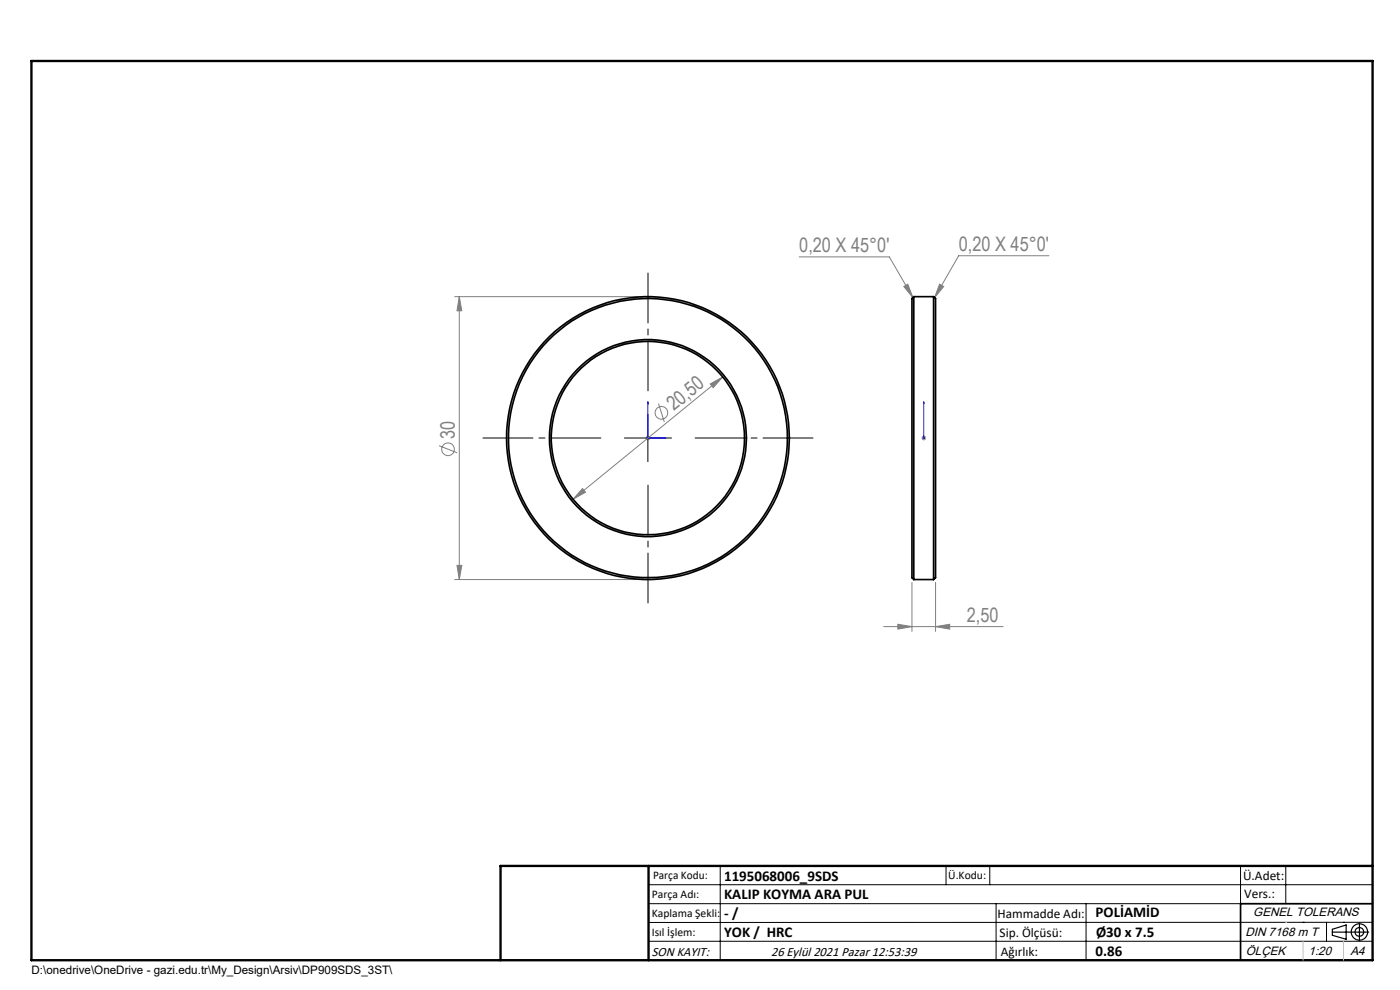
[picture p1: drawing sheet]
<svg xmlns="http://www.w3.org/2000/svg" width="297mm" height="210mm" viewBox="0 0 297 210" stroke-linecap="round" stroke-linejoin="round" font-family="sans-serif">
<g fill="none" stroke="#808080" stroke-width=".21">
<path d="M169.5 54.5h19.2l5 8.6M222.5 54.2h-19.1l-5.1 8.9M96.4 62.9h40.1M97.4 62.9v60M97.4 62.9l.6 3h-1.1zM153.3 80l-31.7 25.9M191.7 60.8l.9-.5 1.1 2.8zM199.3 60.3l.9 .5-1.9 2.3zM93.1 94.5l3.9 1.6M136.9 92.9h1M137.1 92.6l.7 .7M137.4 92.4v1"/>
<path d="M137.8 92.6l-.7 .7M139.7 85.6l1.2 3.9M150.7 81.4l2.6-1.4-2 2.2zM195.5 92.9h1M195.6 92.6l.7 .7M196 92.4v1M196.3 92.6l-.7 .7M96.9 119.9h1.1l-.6 3zM123.6 103.6l.6 .8-2.6 1.5zM96.4 122.9h40.1M187.5 132.9h25.3M190.5 132.4l3 .5-3 .5z"/>
<path d="M193.5 123.5v10.4M198.5 132.9l3-.5v1zM198.5 123.5v10.4"/>
<circle cx="95" cy="95.3" r="1.35"/>
<circle cx="140.3" cy="87.6" r="1.35"/>
</g>
<g fill="none" stroke="#000" stroke-width=".25">
<path d="M282.6 197.7h7.8M282.6 197.1l3-.9v3l-3-.8zM288.4 195.8v3.8M106.2 203.7h185"/>
<circle cx="288.4" cy="197.7" r="1.74"/>
<circle cx="288.4" cy="197.7" r=".93"/>
</g>
<path d="M137.4 85.2l.1 .4h-.1zM137.4 85.2v7.7h3.9M140.9 92.8l.4 .1-.4 .1zM196 92.8v.2zM196 85.2v.4v-.4M196 92.9h.1M196 85.2v7.7" fill="none" stroke="#00f" stroke-width=".21"/>
<path d="M127.5 92.9h-25M137.5 82.9v-25M147.5 92.9h25M137.5 102.9v25" fill="none" stroke="#000" stroke-width=".21" stroke-dasharray="15.2 1.3 1.3 1.3" stroke-dashoffset="4.6"/>
<g fill="none" stroke="#000" stroke-width=".21">
<path d="M132.5 92.9h10M137.4 87.9v10M137.6 187.7h153.6M137.6 191.7h153.6M137.6 199.7h153.6M152.8 183.7v20M200.7 183.7v4M210 183.7v4M211.3 191.7v12M230.4 191.7v12M263.2 183.7v20M272.8 183.7v8"/>
<path d="M276.4 195.6h.1M281.4 195.6v4.1M285 195.6h.1M291.2 195.6l-153.6 .1"/>
</g>
<path d="M291.2 191.7h-28v12" fill="none" stroke="#000" stroke-width=".35"/>
<path d="M6.7 12.9h284.5v190.8h-284.5zM137.6 183.7v20M291.2 183.7h-185v20" fill="none" stroke="#000" stroke-width=".5"/>
<path d="M276.4 199.7v4M285 199.7v4" fill="none" stroke="#c0c0c0" stroke-width=".21"/>
<path d="M272.8 195.6h.1" fill="none" stroke="#c0c0c0" stroke-width=".25"/>
<g fill="#00f">
<path d="M140.9 92.8l.4 .1-.4 .1zM137.4 85.2l.1 .4h-.1z"/>
<path d="M196 92.8v.2zM196 85.2v.4z"/>
</g>
<g fill="#808080">
<path d="M190.5 132.4l3 .5-3 .5zM198.5 132.9l3-.5v1zM191.7 60.8l.9-.5 1.1 2.8zM199.3 60.3l.9 .5-1.9 2.3z"/>
<path d="M123.6 103.6l-2 2.3 2.6-1.5zM150.7 81.4l.6 .8 2-2.2z"/>
<path d="M97.4 62.9l.6 3h-1.1zM96.9 119.9h1.1l-.6 3z"/>
</g>
<g fill="none" stroke="#000" stroke-width=".35">
<path d="M193.9 62.9v60M193.9 62.9l-.4 .4v59.2l.4 .4M193.9 62.9h4.1M198 62.9v60M198 62.9l.5 .4v59.2l-.5 .4M193.9 122.9h4.1"/>
<circle cx="137.4" cy="92.9" r="20.5"/>
<circle cx="137.5" cy="92.9" r="29.6"/>
<circle cx="137.5" cy="92.9" r="20.9"/>
<circle cx="137.5" cy="92.9" r="30"/>
</g>
<g font-size="4.2" fill="#808080">
<text x="169.6" y="53.5">0,20 X 45°0'</text>
<text x="203.4" y="53.3">0,20 X 45°0'</text>
<text x="143" y="87.3" transform="rotate(-39 143 87.3)">20,50</text>
<text x="96.5" y="93.1" transform="rotate(-90 96.5 93.1)">30</text>
<text x="205.1" y="132">2,50</text>
</g>
<g font-size="3.2">
<text x="153.6" y="190.8">KALIP KOYMA ARA PUL</text>
<text x="153.6" y="186.8">1195068006_9SDS</text>
<text x="153.6" y="194.8">- /</text>
<text x="232.4" y="194.5">POLİAMİD</text>
<text x="153.6" y="198.8">YOK / HRC</text>
<text x="232.4" y="202.8">0.86</text>
<text x="232.5" y="198.8">Ø30 x 7.5</text>
</g>
<g font-size="2.8">
<text x="263.7" y="186.7">Ü.Adet:</text>
<text x="263.9" y="190.5">Vers.:</text>
<text x="211.6" y="194.8">Hammadde Adı:</text>
<text x="138.3" y="202.8">SON KAYIT:</text>
<text x="163.6" y="202.8">26 Eylül 2021 Pazar 12:53:39</text>
<text x="212.1" y="198.7">Sip. Ölçüsü:</text>
<text x="212.3" y="202.7">Ağırlık:</text>
</g>
<g font-size="2.6">
<text x="265.9" y="194.4">GENEL TOLERANS</text>
<text x="264.2" y="198.5">DIN 7168 m T</text>
<text x="264.3" y="202.6">ÖLÇEK</text>
<text x="277.6" y="202.6">1:20</text>
<text x="286.5" y="202.6">A4</text>
</g>
<g font-size="2.5">
<text x="138.3" y="190.5">Parça Adı:</text>
<text x="138.5" y="186.5">Parça Kodu:</text>
<text x="201.2" y="186.5">Ü.Kodu:</text>
<text x="138.3" y="194.5">Kaplama Şekli:</text>
<text x="138.3" y="198.6">Isıl İşlem:</text>
<text x="6.7" y="206.7">D:\onedrive\OneDrive - gazi.edu.tr\My_Design\Arsiv\DP909SDS_3ST\</text>
</g>
</svg>
